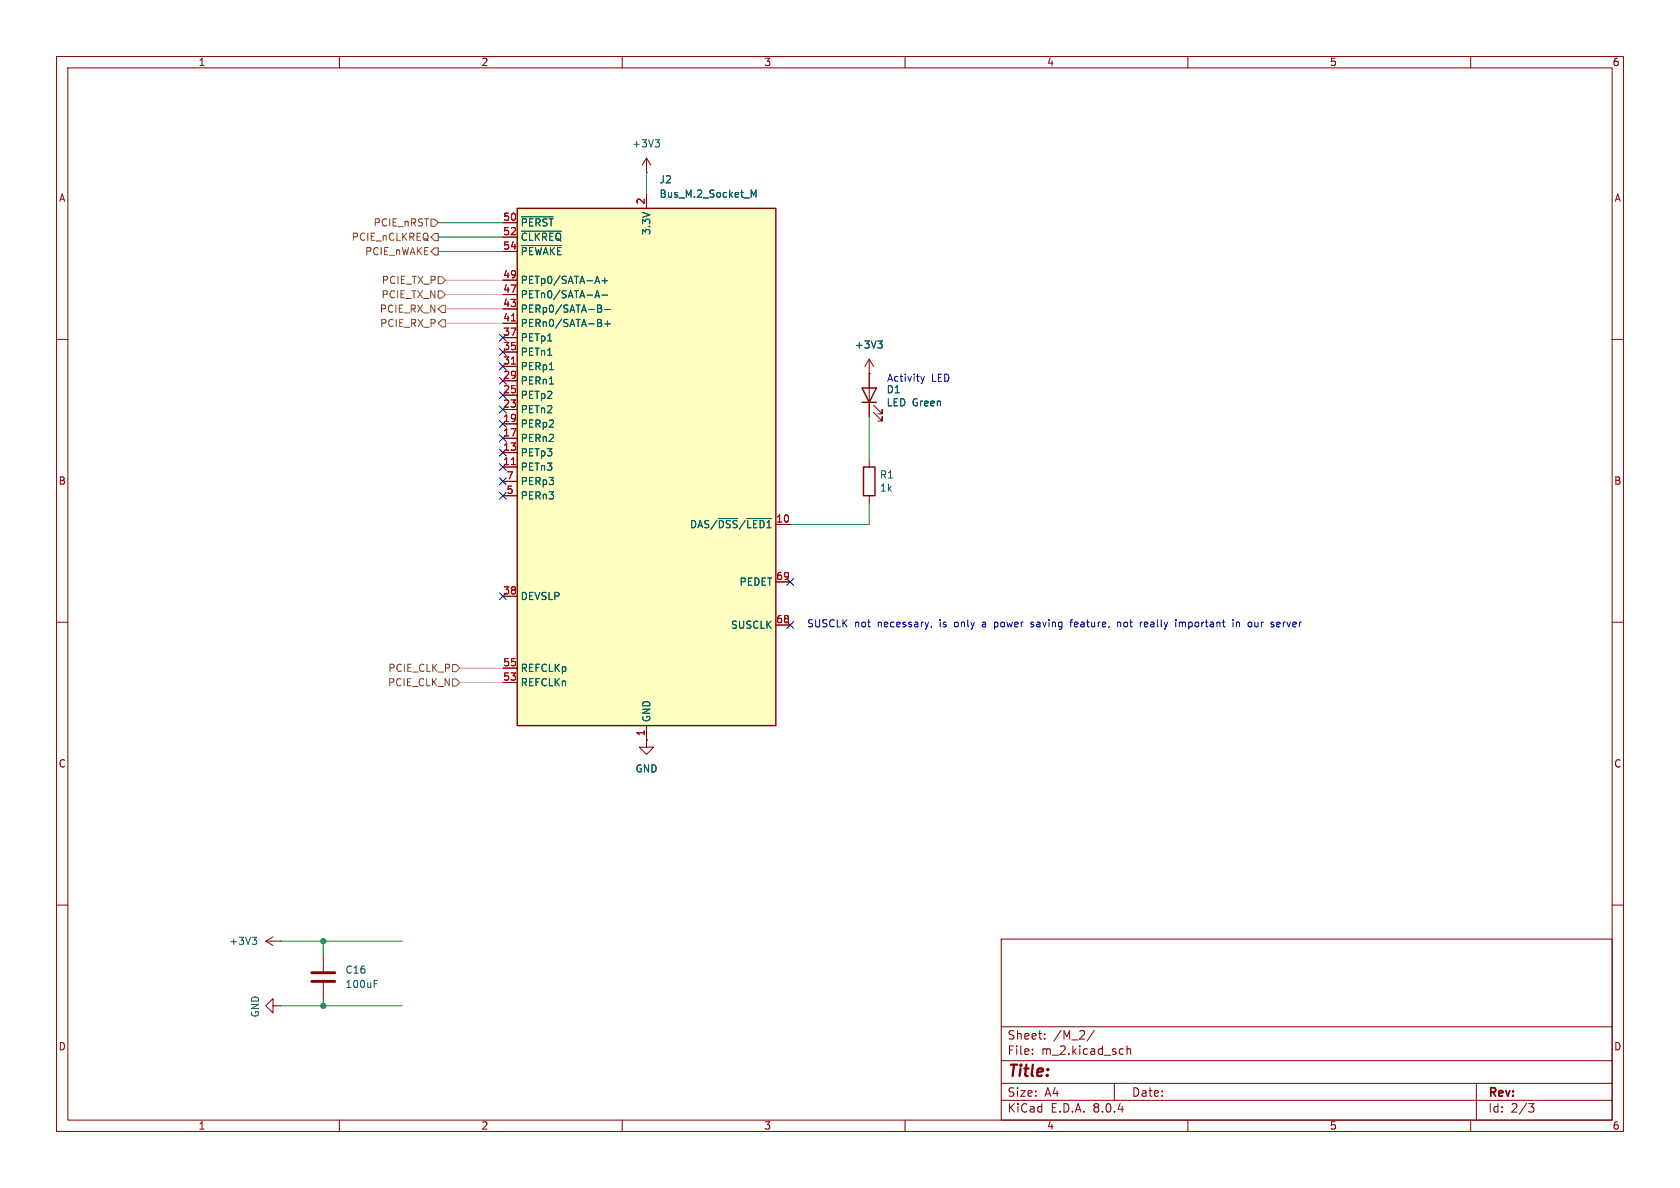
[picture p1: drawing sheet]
(kicad_sch
 (version 20231120)
 (generator "eeschema")
 (generator_version "8.0")
 (paper "A4")
 (lib_symbols
  (symbol "Connector:Bus_M.2_Socket_M" (exclude_from_sim no) (in_bom yes) (on_board yes)
   (property "Reference" "J" (at -22.86 46.99 0) (effects (font (size 1.27 1.27)) (justify left)))
   (property "Value" "Bus_M.2_Socket_M" (at 16.51 46.99 0) (effects (font (size 1.27 1.27))))
   (property "Footprint" "" (at 0 26.67 0) (effects (font (size 1.27 1.27)) (hide yes)))
   (property "Datasheet" "http://read.pudn.com/downloads794/doc/project/3133918/PCIe_M.2_Electromechanical_Spec_Rev1.0_Final_11012013_RS_Clean.pdf#page=155" (at 0 26.67 0) (effects (font (size 1.27 1.27)) (hide yes)))
   (property "Description" "M.2 Socket 3 Mechanical Key M" (at 0 0 0) (effects (font (size 1.27 1.27)) (hide yes)))
   (symbol "Bus_M.2_Socket_M_0_1"
    (rectangle (start -22.86 45.72) (end 22.86 -45.72) (stroke (width 0.254) (type default)) (fill (type background))))
   (symbol "Bus_M.2_Socket_M_1_1"
    (pin power_in line (at 0 -48.26 90) (length 2.54) (name "GND" (effects (font (size 1.27 1.27)))) (number "1" (effects (font (size 1.27 1.27)))))
    (pin bidirectional line (at 25.4 -10.16 180) (length 2.54) (name "DAS/~{DSS}/~{LED1}" (effects (font (size 1.27 1.27)))) (number "10" (effects (font (size 1.27 1.27)))))
    (pin output line (at -25.4 0 0) (length 2.54) (name "PETn3" (effects (font (size 1.27 1.27)))) (number "11" (effects (font (size 1.27 1.27)))))
    (pin passive line (at 0 48.26 270) (length 2.54) hide (name "3.3V" (effects (font (size 1.27 1.27)))) (number "12" (effects (font (size 1.27 1.27)))))
    (pin output line (at -25.4 2.54 0) (length 2.54) (name "PETp3" (effects (font (size 1.27 1.27)))) (number "13" (effects (font (size 1.27 1.27)))))
    (pin passive line (at 0 48.26 270) (length 2.54) hide (name "3.3V" (effects (font (size 1.27 1.27)))) (number "14" (effects (font (size 1.27 1.27)))))
    (pin passive line (at 0 -48.26 90) (length 2.54) hide (name "GND" (effects (font (size 1.27 1.27)))) (number "15" (effects (font (size 1.27 1.27)))))
    (pin passive line (at 0 48.26 270) (length 2.54) hide (name "3.3V" (effects (font (size 1.27 1.27)))) (number "16" (effects (font (size 1.27 1.27)))))
    (pin input line (at -25.4 5.08 0) (length 2.54) (name "PERn2" (effects (font (size 1.27 1.27)))) (number "17" (effects (font (size 1.27 1.27)))))
    (pin passive line (at 0 48.26 270) (length 2.54) hide (name "3.3V" (effects (font (size 1.27 1.27)))) (number "18" (effects (font (size 1.27 1.27)))))
    (pin input line (at -25.4 7.62 0) (length 2.54) (name "PERp2" (effects (font (size 1.27 1.27)))) (number "19" (effects (font (size 1.27 1.27)))))
    (pin power_in line (at 0 48.26 270) (length 2.54) (name "3.3V" (effects (font (size 1.27 1.27)))) (number "2" (effects (font (size 1.27 1.27)))))
    (pin no_connect line (at 22.86 2.54 180) (length 2.54) hide (name "NC" (effects (font (size 1.27 1.27)))) (number "20" (effects (font (size 1.27 1.27)))))
    (pin passive line (at 0 -48.26 90) (length 2.54) hide (name "GND" (effects (font (size 1.27 1.27)))) (number "21" (effects (font (size 1.27 1.27)))))
    (pin no_connect line (at 22.86 5.08 180) (length 2.54) hide (name "NC" (effects (font (size 1.27 1.27)))) (number "22" (effects (font (size 1.27 1.27)))))
    (pin output line (at -25.4 10.16 0) (length 2.54) (name "PETn2" (effects (font (size 1.27 1.27)))) (number "23" (effects (font (size 1.27 1.27)))))
    (pin no_connect line (at 22.86 7.62 180) (length 2.54) hide (name "NC" (effects (font (size 1.27 1.27)))) (number "24" (effects (font (size 1.27 1.27)))))
    (pin output line (at -25.4 12.7 0) (length 2.54) (name "PETp2" (effects (font (size 1.27 1.27)))) (number "25" (effects (font (size 1.27 1.27)))))
    (pin no_connect line (at 22.86 10.16 180) (length 2.54) hide (name "NC" (effects (font (size 1.27 1.27)))) (number "26" (effects (font (size 1.27 1.27)))))
    (pin passive line (at 0 -48.26 90) (length 2.54) hide (name "GND" (effects (font (size 1.27 1.27)))) (number "27" (effects (font (size 1.27 1.27)))))
    (pin no_connect line (at 22.86 12.7 180) (length 2.54) hide (name "NC" (effects (font (size 1.27 1.27)))) (number "28" (effects (font (size 1.27 1.27)))))
    (pin input line (at -25.4 15.24 0) (length 2.54) (name "PERn1" (effects (font (size 1.27 1.27)))) (number "29" (effects (font (size 1.27 1.27)))))
    (pin passive line (at 0 -48.26 90) (length 2.54) hide (name "GND" (effects (font (size 1.27 1.27)))) (number "3" (effects (font (size 1.27 1.27)))))
    (pin no_connect line (at 22.86 15.24 180) (length 2.54) hide (name "NC" (effects (font (size 1.27 1.27)))) (number "30" (effects (font (size 1.27 1.27)))))
    (pin input line (at -25.4 17.78 0) (length 2.54) (name "PERp1" (effects (font (size 1.27 1.27)))) (number "31" (effects (font (size 1.27 1.27)))))
    (pin no_connect line (at 22.86 17.78 180) (length 2.54) hide (name "NC" (effects (font (size 1.27 1.27)))) (number "32" (effects (font (size 1.27 1.27)))))
    (pin passive line (at 0 -48.26 90) (length 2.54) hide (name "GND" (effects (font (size 1.27 1.27)))) (number "33" (effects (font (size 1.27 1.27)))))
    (pin no_connect line (at 22.86 20.32 180) (length 2.54) hide (name "NC" (effects (font (size 1.27 1.27)))) (number "34" (effects (font (size 1.27 1.27)))))
    (pin output line (at -25.4 20.32 0) (length 2.54) (name "PETn1" (effects (font (size 1.27 1.27)))) (number "35" (effects (font (size 1.27 1.27)))))
    (pin no_connect line (at 22.86 22.86 180) (length 2.54) hide (name "NC" (effects (font (size 1.27 1.27)))) (number "36" (effects (font (size 1.27 1.27)))))
    (pin output line (at -25.4 22.86 0) (length 2.54) (name "PETp1" (effects (font (size 1.27 1.27)))) (number "37" (effects (font (size 1.27 1.27)))))
    (pin output line (at -25.4 -22.86 0) (length 2.54) (name "DEVSLP" (effects (font (size 1.27 1.27)))) (number "38" (effects (font (size 1.27 1.27)))))
    (pin passive line (at 0 -48.26 90) (length 2.54) hide (name "GND" (effects (font (size 1.27 1.27)))) (number "39" (effects (font (size 1.27 1.27)))))
    (pin passive line (at 0 48.26 270) (length 2.54) hide (name "3.3V" (effects (font (size 1.27 1.27)))) (number "4" (effects (font (size 1.27 1.27)))))
    (pin no_connect line (at 22.86 25.4 180) (length 2.54) hide (name "NC" (effects (font (size 1.27 1.27)))) (number "40" (effects (font (size 1.27 1.27)))))
    (pin input line (at -25.4 25.4 0) (length 2.54) (name "PERn0/SATA-B+" (effects (font (size 1.27 1.27)))) (number "41" (effects (font (size 1.27 1.27)))))
    (pin no_connect line (at 22.86 27.94 180) (length 2.54) hide (name "NC" (effects (font (size 1.27 1.27)))) (number "42" (effects (font (size 1.27 1.27)))))
    (pin input line (at -25.4 27.94 0) (length 2.54) (name "PERp0/SATA-B-" (effects (font (size 1.27 1.27)))) (number "43" (effects (font (size 1.27 1.27)))))
    (pin no_connect line (at 22.86 30.48 180) (length 2.54) hide (name "NC" (effects (font (size 1.27 1.27)))) (number "44" (effects (font (size 1.27 1.27)))))
    (pin passive line (at 0 -48.26 90) (length 2.54) hide (name "GND" (effects (font (size 1.27 1.27)))) (number "45" (effects (font (size 1.27 1.27)))))
    (pin no_connect line (at 22.86 33.02 180) (length 2.54) hide (name "NC" (effects (font (size 1.27 1.27)))) (number "46" (effects (font (size 1.27 1.27)))))
    (pin output line (at -25.4 30.48 0) (length 2.54) (name "PETn0/SATA-A-" (effects (font (size 1.27 1.27)))) (number "47" (effects (font (size 1.27 1.27)))))
    (pin no_connect line (at 22.86 35.56 180) (length 2.54) hide (name "NC" (effects (font (size 1.27 1.27)))) (number "48" (effects (font (size 1.27 1.27)))))
    (pin output line (at -25.4 33.02 0) (length 2.54) (name "PETp0/SATA-A+" (effects (font (size 1.27 1.27)))) (number "49" (effects (font (size 1.27 1.27)))))
    (pin input line (at -25.4 -5.08 0) (length 2.54) (name "PERn3" (effects (font (size 1.27 1.27)))) (number "5" (effects (font (size 1.27 1.27)))))
    (pin output line (at -25.4 43.18 0) (length 2.54) (name "~{PERST}" (effects (font (size 1.27 1.27)))) (number "50" (effects (font (size 1.27 1.27)))))
    (pin passive line (at 0 -48.26 90) (length 2.54) hide (name "GND" (effects (font (size 1.27 1.27)))) (number "51" (effects (font (size 1.27 1.27)))))
    (pin bidirectional line (at -25.4 40.64 0) (length 2.54) (name "~{CLKREQ}" (effects (font (size 1.27 1.27)))) (number "52" (effects (font (size 1.27 1.27)))))
    (pin output line (at -25.4 -38.1 0) (length 2.54) (name "REFCLKn" (effects (font (size 1.27 1.27)))) (number "53" (effects (font (size 1.27 1.27)))))
    (pin bidirectional line (at -25.4 38.1 0) (length 2.54) (name "~{PEWAKE}" (effects (font (size 1.27 1.27)))) (number "54" (effects (font (size 1.27 1.27)))))
    (pin output line (at -25.4 -35.56 0) (length 2.54) (name "REFCLKp" (effects (font (size 1.27 1.27)))) (number "55" (effects (font (size 1.27 1.27)))))
    (pin no_connect line (at 22.86 38.1 180) (length 2.54) hide (name "NC" (effects (font (size 1.27 1.27)))) (number "56" (effects (font (size 1.27 1.27)))))
    (pin passive line (at 0 -48.26 90) (length 2.54) hide (name "GND" (effects (font (size 1.27 1.27)))) (number "57" (effects (font (size 1.27 1.27)))))
    (pin no_connect line (at 22.86 40.64 180) (length 2.54) hide (name "NC" (effects (font (size 1.27 1.27)))) (number "58" (effects (font (size 1.27 1.27)))))
    (pin no_connect line (at 22.86 -2.54 180) (length 2.54) hide (name "NC" (effects (font (size 1.27 1.27)))) (number "6" (effects (font (size 1.27 1.27)))))
    (pin no_connect line (at 22.86 -5.08 180) (length 2.54) hide (name "NC" (effects (font (size 1.27 1.27)))) (number "67" (effects (font (size 1.27 1.27)))))
    (pin output line (at 25.4 -27.94 180) (length 2.54) (name "SUSCLK" (effects (font (size 1.27 1.27)))) (number "68" (effects (font (size 1.27 1.27)))))
    (pin passive line (at 25.4 -20.32 180) (length 2.54) (name "PEDET" (effects (font (size 1.27 1.27)))) (number "69" (effects (font (size 1.27 1.27)))))
    (pin input line (at -25.4 -2.54 0) (length 2.54) (name "PERp3" (effects (font (size 1.27 1.27)))) (number "7" (effects (font (size 1.27 1.27)))))
    (pin passive line (at 0 48.26 270) (length 2.54) hide (name "3.3V" (effects (font (size 1.27 1.27)))) (number "70" (effects (font (size 1.27 1.27)))))
    (pin passive line (at 0 -48.26 90) (length 2.54) hide (name "GND" (effects (font (size 1.27 1.27)))) (number "71" (effects (font (size 1.27 1.27)))))
    (pin passive line (at 0 48.26 270) (length 2.54) hide (name "3.3V" (effects (font (size 1.27 1.27)))) (number "72" (effects (font (size 1.27 1.27)))))
    (pin passive line (at 0 -48.26 90) (length 2.54) hide (name "GND" (effects (font (size 1.27 1.27)))) (number "73" (effects (font (size 1.27 1.27)))))
    (pin passive line (at 0 48.26 270) (length 2.54) hide (name "3.3V" (effects (font (size 1.27 1.27)))) (number "74" (effects (font (size 1.27 1.27)))))
    (pin passive line (at 0 -48.26 90) (length 2.54) hide (name "GND" (effects (font (size 1.27 1.27)))) (number "75" (effects (font (size 1.27 1.27)))))
    (pin no_connect line (at 22.86 0 180) (length 2.54) hide (name "NC" (effects (font (size 1.27 1.27)))) (number "8" (effects (font (size 1.27 1.27)))))
    (pin passive line (at 0 -48.26 90) (length 2.54) hide (name "GND" (effects (font (size 1.27 1.27)))) (number "9" (effects (font (size 1.27 1.27)))))))
  (symbol "Device:C"
   (pin_numbers hide)
   (pin_names
    (offset 0.254)) (exclude_from_sim no) (in_bom yes) (on_board yes)
   (property "Reference" "C" (at 0.635 2.54 0) (effects (font (size 1.27 1.27)) (justify left)))
   (property "Value" "C" (at 0.635 -2.54 0) (effects (font (size 1.27 1.27)) (justify left)))
   (property "Footprint" "" (at 0.9652 -3.81 0) (effects (font (size 1.27 1.27)) (hide yes)))
   (property "Datasheet" "~" (at 0 0 0) (effects (font (size 1.27 1.27)) (hide yes)))
   (property "Description" "Unpolarized capacitor" (at 0 0 0) (effects (font (size 1.27 1.27)) (hide yes)))
   (symbol "C_0_1"
    (polyline (pts (xy -2.032 -0.762) (xy 2.032 -0.762)) (stroke (width 0.508) (type default)) (fill (type none)))
    (polyline (pts (xy -2.032 0.762) (xy 2.032 0.762)) (stroke (width 0.508) (type default)) (fill (type none))))
   (symbol "C_1_1"
    (pin passive line (at 0 3.81 270) (length 2.794) (name "~" (effects (font (size 1.27 1.27)))) (number "1" (effects (font (size 1.27 1.27)))))
    (pin passive line (at 0 -3.81 90) (length 2.794) (name "~" (effects (font (size 1.27 1.27)))) (number "2" (effects (font (size 1.27 1.27)))))))
  (symbol "Device:LED"
   (pin_numbers hide)
   (pin_names
    (offset 1.016) hide) (exclude_from_sim no) (in_bom yes) (on_board yes)
   (property "Reference" "D" (at 0 2.54 0) (effects (font (size 1.27 1.27))))
   (property "Value" "LED" (at 0 -2.54 0) (effects (font (size 1.27 1.27))))
   (property "Footprint" "" (at 0 0 0) (effects (font (size 1.27 1.27)) (hide yes)))
   (property "Datasheet" "~" (at 0 0 0) (effects (font (size 1.27 1.27)) (hide yes)))
   (property "Description" "Light emitting diode" (at 0 0 0) (effects (font (size 1.27 1.27)) (hide yes)))
   (symbol "LED_0_1"
    (polyline (pts (xy -1.27 -1.27) (xy -1.27 1.27)) (stroke (width 0.254) (type default)) (fill (type none)))
    (polyline (pts (xy -1.27 0) (xy 1.27 0)) (stroke (width 0) (type default)) (fill (type none)))
    (polyline (pts (xy 1.27 -1.27) (xy 1.27 1.27) (xy -1.27 0) (xy 1.27 -1.27)) (stroke (width 0.254) (type default)) (fill (type none)))
    (polyline (pts (xy -3.048 -0.762) (xy -4.572 -2.286) (xy -3.81 -2.286) (xy -4.572 -2.286) (xy -4.572 -1.524)) (stroke (width 0) (type default)) (fill (type none)))
    (polyline (pts (xy -1.778 -0.762) (xy -3.302 -2.286) (xy -2.54 -2.286) (xy -3.302 -2.286) (xy -3.302 -1.524)) (stroke (width 0) (type default)) (fill (type none))))
   (symbol "LED_1_1"
    (pin passive line (at -3.81 0 0) (length 2.54) (name "K" (effects (font (size 1.27 1.27)))) (number "1" (effects (font (size 1.27 1.27)))))
    (pin passive line (at 3.81 0 180) (length 2.54) (name "A" (effects (font (size 1.27 1.27)))) (number "2" (effects (font (size 1.27 1.27)))))))
  (symbol "Device:R"
   (pin_numbers hide)
   (pin_names
    (offset 0)) (exclude_from_sim no) (in_bom yes) (on_board yes)
   (property "Reference" "R" (at 2.032 0 90) (effects (font (size 1.27 1.27))))
   (property "Value" "R" (at 0 0 90) (effects (font (size 1.27 1.27))))
   (property "Footprint" "" (at -1.778 0 90) (effects (font (size 1.27 1.27)) (hide yes)))
   (property "Datasheet" "~" (at 0 0 0) (effects (font (size 1.27 1.27)) (hide yes)))
   (property "Description" "Resistor" (at 0 0 0) (effects (font (size 1.27 1.27)) (hide yes)))
   (symbol "R_0_1"
    (rectangle (start -1.016 -2.54) (end 1.016 2.54) (stroke (width 0.254) (type default)) (fill (type none))))
   (symbol "R_1_1"
    (pin passive line (at 0 3.81 270) (length 1.27) (name "~" (effects (font (size 1.27 1.27)))) (number "1" (effects (font (size 1.27 1.27)))))
    (pin passive line (at 0 -3.81 90) (length 1.27) (name "~" (effects (font (size 1.27 1.27)))) (number "2" (effects (font (size 1.27 1.27)))))))
  (symbol "power:+3V3"
   (power)
   (pin_numbers hide)
   (pin_names
    (offset 0) hide) (exclude_from_sim no) (in_bom yes) (on_board yes)
   (property "Reference" "#PWR" (at 0 -3.81 0) (effects (font (size 1.27 1.27)) (hide yes)))
   (property "Value" "+3V3" (at 0 3.556 0) (effects (font (size 1.27 1.27))))
   (property "Footprint" "" (at 0 0 0) (effects (font (size 1.27 1.27)) (hide yes)))
   (property "Datasheet" "" (at 0 0 0) (effects (font (size 1.27 1.27)) (hide yes)))
   (property "Description" "Power symbol creates a global label with name \"+3V3\"" (at 0 0 0) (effects (font (size 1.27 1.27)) (hide yes)))
   (symbol "+3V3_0_1"
    (polyline (pts (xy -0.762 1.27) (xy 0 2.54)) (stroke (width 0) (type default)) (fill (type none)))
    (polyline (pts (xy 0 0) (xy 0 2.54)) (stroke (width 0) (type default)) (fill (type none)))
    (polyline (pts (xy 0 2.54) (xy 0.762 1.27)) (stroke (width 0) (type default)) (fill (type none))))
   (symbol "+3V3_1_1"
    (pin power_in line (at 0 0 90) (length 0) (name "~" (effects (font (size 1.27 1.27)))) (number "1" (effects (font (size 1.27 1.27)))))))
  (symbol "power:GND"
   (power)
   (pin_numbers hide)
   (pin_names
    (offset 0) hide) (exclude_from_sim no) (in_bom yes) (on_board yes)
   (property "Reference" "#PWR" (at 0 -6.35 0) (effects (font (size 1.27 1.27)) (hide yes)))
   (property "Value" "GND" (at 0 -3.81 0) (effects (font (size 1.27 1.27))))
   (property "Footprint" "" (at 0 0 0) (effects (font (size 1.27 1.27)) (hide yes)))
   (property "Datasheet" "" (at 0 0 0) (effects (font (size 1.27 1.27)) (hide yes)))
   (property "Description" "Power symbol creates a global label with name \"GND\" , ground" (at 0 0 0) (effects (font (size 1.27 1.27)) (hide yes)))
   (symbol "GND_0_1"
    (polyline (pts (xy 0 0) (xy 0 -1.27) (xy 1.27 -1.27) (xy 0 -2.54) (xy -1.27 -1.27) (xy 0 -1.27)) (stroke (width 0) (type default)) (fill (type none))))
   (symbol "GND_1_1"
    (pin power_in line (at 0 0 270) (length 0) (name "~" (effects (font (size 1.27 1.27)))) (number "1" (effects (font (size 1.27 1.27))))))))
 (junction
  (at 57.15 166.37)
  (diameter 0)
  (color 0 0 0 0))
 (junction
  (at 57.15 177.8)
  (diameter 0)
  (color 0 0 0 0))
 (no_connect
  (at 88.9 67.31))
 (no_connect
  (at 88.9 105.41))
 (no_connect
  (at 88.9 74.93))
 (no_connect
  (at 88.9 64.77))
 (no_connect
  (at 88.9 59.69))
 (no_connect
  (at 88.9 85.09))
 (no_connect
  (at 88.9 82.55))
 (no_connect
  (at 88.9 77.47))
 (no_connect
  (at 88.9 72.39))
 (no_connect
  (at 88.9 62.23))
 (no_connect
  (at 139.7 102.87))
 (no_connect
  (at 88.9 80.01))
 (no_connect
  (at 139.7 110.49))
 (no_connect
  (at 88.9 87.63))
 (no_connect
  (at 88.9 69.85))
 (wire
  (pts (xy 139.7 92.71) (xy 153.67 92.71))
  (stroke (width 0) (type default)))
 (wire
  (pts (xy 78.74 52.07) (xy 88.9 52.07))
  (stroke (width 0) (type default)))
 (wire
  (pts (xy 78.74 54.61) (xy 88.9 54.61))
  (stroke (width 0) (type default)))
 (wire
  (pts (xy 57.15 176.53) (xy 57.15 177.8))
  (stroke (width 0) (type default)))
 (wire
  (pts (xy 78.74 49.53) (xy 88.9 49.53))
  (stroke (width 0) (type default)))
 (wire
  (pts (xy 57.15 166.37) (xy 57.15 168.91))
  (stroke (width 0) (type default)))
 (wire
  (pts (xy 153.67 73.66) (xy 153.67 81.28))
  (stroke (width 0) (type default)))
 (wire
  (pts (xy 78.74 57.15) (xy 88.9 57.15))
  (stroke (width 0) (type default)))
 (wire
  (pts (xy 49.53 166.37) (xy 57.15 166.37))
  (stroke (width 0) (type default)))
 (wire
  (pts (xy 114.3 30.48) (xy 114.3 34.29))
  (stroke (width 0) (type default)))
 (wire
  (pts (xy 49.53 177.8) (xy 57.15 177.8))
  (stroke (width 0) (type default)))
 (wire
  (pts (xy 81.28 120.65) (xy 88.9 120.65))
  (stroke (width 0) (type default)))
 (wire
  (pts (xy 57.15 177.8) (xy 71.12 177.8))
  (stroke (width 0) (type default)))
 (wire
  (pts (xy 57.15 166.37) (xy 71.12 166.37))
  (stroke (width 0) (type default)))
 (wire
  (pts (xy 77.47 44.45) (xy 88.9 44.45))
  (stroke (width 0) (type default)))
 (wire
  (pts (xy 77.47 41.91) (xy 88.9 41.91))
  (stroke (width 0) (type default)))
 (wire
  (pts (xy 81.28 118.11) (xy 88.9 118.11))
  (stroke (width 0) (type default)))
 (wire
  (pts (xy 153.67 92.71) (xy 153.67 88.9))
  (stroke (width 0) (type default)))
 (wire
  (pts (xy 77.47 39.37) (xy 88.9 39.37))
  (stroke (width 0) (type default)))
 (text "SUSCLK not necessary, is only a power saving feature, not really important in our server\n"
  (exclude_from_sim no)
  (at 186.436 110.49 0)
  (effects (font (size 1.27 1.27))))
 (text "Activity LED"
  (exclude_from_sim no)
  (at 156.718 67.818 0)
  (effects (font (size 1.27 1.27)) (justify left bottom)))
 (hierarchical_label "PCIE_TX_P"
  (shape input)
  (at 78.74 49.53 180)
  (fields_autoplaced yes)
  (effects (font (size 1.27 1.27)) (justify right)))
 (hierarchical_label "PCIE_CLK_N"
  (shape input)
  (at 81.28 120.65 180)
  (fields_autoplaced yes)
  (effects (font (size 1.27 1.27)) (justify right)))
 (hierarchical_label "PCIE_nCLKREQ"
  (shape output)
  (at 77.47 41.91 180)
  (fields_autoplaced yes)
  (effects (font (size 1.27 1.27)) (justify right)))
 (hierarchical_label "PCIE_RX_P"
  (shape output)
  (at 78.74 57.15 180)
  (fields_autoplaced yes)
  (effects (font (size 1.27 1.27)) (justify right)))
 (hierarchical_label "PCIE_TX_N"
  (shape input)
  (at 78.74 52.07 180)
  (fields_autoplaced yes)
  (effects (font (size 1.27 1.27)) (justify right)))
 (hierarchical_label "PCIE_RX_N"
  (shape output)
  (at 78.74 54.61 180)
  (fields_autoplaced yes)
  (effects (font (size 1.27 1.27)) (justify right)))
 (hierarchical_label "PCIE_nWAKE"
  (shape output)
  (at 77.47 44.45 180)
  (fields_autoplaced yes)
  (effects (font (size 1.27 1.27)) (justify right)))
 (hierarchical_label "PCIE_nRST"
  (shape input)
  (at 77.47 39.37 180)
  (fields_autoplaced yes)
  (effects (font (size 1.27 1.27)) (justify right)))
 (hierarchical_label "PCIE_CLK_P"
  (shape input)
  (at 81.28 118.11 180)
  (fields_autoplaced yes)
  (effects (font (size 1.27 1.27)) (justify right)))
 (symbol
  (lib_id "Device:C")
  (at 57.15 172.72 0)
  (unit 1)
  (exclude_from_sim no)
  (in_bom yes)
  (on_board yes)
  (dnp no)
  (fields_autoplaced yes)
  (property "Reference" "C16" (at 60.96 171.4499 0) (effects (font (size 1.27 1.27)) (justify left)))
  (property "Value" "100uF" (at 60.96 173.9899 0) (effects (font (size 1.27 1.27)) (justify left)))
  (property "Footprint" "Capacitor_SMD:C_1210_3225Metric" (at 58.1152 176.53 0) (effects (font (size 1.27 1.27)) (hide yes)))
  (property "Datasheet" "~" (at 57.15 172.72 0) (effects (font (size 1.27 1.27)) (hide yes)))
  (property "Description" "Unpolarized capacitor" (at 57.15 172.72 0) (effects (font (size 1.27 1.27)) (hide yes)))
  (pin "1")
  (pin "2"))
 (symbol
  (lib_id "power:GND")
  (at 114.3 130.81 0)
  (unit 1)
  (exclude_from_sim no)
  (in_bom yes)
  (on_board yes)
  (dnp no)
  (fields_autoplaced yes)
  (property "Reference" "#PWR042" (at 114.3 137.16 0) (effects (font (size 1.27 1.27)) (hide yes)))
  (property "Value" "GND" (at 114.3 135.89 0) (effects (font (size 1.27 1.27))))
  (property "Footprint" "" (at 114.3 130.81 0) (effects (font (size 1.27 1.27)) (hide yes)))
  (property "Datasheet" "" (at 114.3 130.81 0) (effects (font (size 1.27 1.27)) (hide yes)))
  (property "Description" "Power symbol creates a global label with name \"GND\" , ground" (at 114.3 130.81 0) (effects (font (size 1.27 1.27)) (hide yes)))
  (pin "1"))
 (symbol
  (lib_id "power:+3V3")
  (at 153.67 66.04 0)
  (unit 1)
  (exclude_from_sim no)
  (in_bom yes)
  (on_board yes)
  (dnp no)
  (fields_autoplaced yes)
  (property "Reference" "#PWR041" (at 153.67 69.85 0) (effects (font (size 1.27 1.27)) (hide yes)))
  (property "Value" "+3V3" (at 153.67 60.96 0) (effects (font (size 1.27 1.27))))
  (property "Footprint" "" (at 153.67 66.04 0) (effects (font (size 1.27 1.27)) (hide yes)))
  (property "Datasheet" "" (at 153.67 66.04 0) (effects (font (size 1.27 1.27)) (hide yes)))
  (property "Description" "Power symbol creates a global label with name \"+3V3\"" (at 153.67 66.04 0) (effects (font (size 1.27 1.27)) (hide yes)))
  (pin "1"))
 (symbol
  (lib_id "power:+3V3")
  (at 49.53 166.37 90)
  (unit 1)
  (exclude_from_sim no)
  (in_bom yes)
  (on_board yes)
  (dnp no)
  (fields_autoplaced yes)
  (property "Reference" "#PWR019" (at 53.34 166.37 0) (effects (font (size 1.27 1.27)) (hide yes)))
  (property "Value" "+3V3" (at 45.72 166.3699 90) (effects (font (size 1.27 1.27)) (justify left)))
  (property "Footprint" "" (at 49.53 166.37 0) (effects (font (size 1.27 1.27)) (hide yes)))
  (property "Datasheet" "" (at 49.53 166.37 0) (effects (font (size 1.27 1.27)) (hide yes)))
  (property "Description" "Power symbol creates a global label with name \"+3V3\"" (at 49.53 166.37 0) (effects (font (size 1.27 1.27)) (hide yes)))
  (pin "1"))
 (symbol
  (lib_id "power:+3V3")
  (at 114.3 30.48 0)
  (unit 1)
  (exclude_from_sim no)
  (in_bom yes)
  (on_board yes)
  (dnp no)
  (fields_autoplaced yes)
  (property "Reference" "#PWR040" (at 114.3 34.29 0) (effects (font (size 1.27 1.27)) (hide yes)))
  (property "Value" "+3V3" (at 114.3 25.4 0) (effects (font (size 1.27 1.27))))
  (property "Footprint" "" (at 114.3 30.48 0) (effects (font (size 1.27 1.27)) (hide yes)))
  (property "Datasheet" "" (at 114.3 30.48 0) (effects (font (size 1.27 1.27)) (hide yes)))
  (property "Description" "Power symbol creates a global label with name \"+3V3\"" (at 114.3 30.48 0) (effects (font (size 1.27 1.27)) (hide yes)))
  (pin "1"))
 (symbol
  (lib_id "Device:R")
  (at 153.67 85.09 0)
  (unit 1)
  (exclude_from_sim no)
  (in_bom yes)
  (on_board yes)
  (dnp no)
  (property "Reference" "R1" (at 155.448 83.9216 0) (effects (font (size 1.27 1.27)) (justify left)))
  (property "Value" "1k" (at 155.448 86.233 0) (effects (font (size 1.27 1.27)) (justify left)))
  (property "Footprint" "Resistor_SMD:R_0805_2012Metric" (at 151.892 85.09 90) (effects (font (size 1.27 1.27)) (hide yes)))
  (property "Datasheet" "https://fscdn.rohm.com/en/products/databook/datasheet/passive/resistor/chip_resistor/mcr-e.pdf" (at 153.67 85.09 0) (effects (font (size 1.27 1.27)) (hide yes)))
  (property "Description" "" (at 153.67 85.09 0) (effects (font (size 1.27 1.27)) (hide yes)))
  (property "Field4" "Farnell" (at 153.67 85.09 0) (effects (font (size 1.27 1.27)) (hide yes)))
  (property "Field5" "9239235" (at 153.67 85.09 0) (effects (font (size 1.27 1.27)) (hide yes)))
  (property "Field7" "KOA EUROPE GMBH" (at 153.67 85.09 0) (effects (font (size 1.27 1.27)) (hide yes)))
  (property "Field6" "RK73H1ETTP1001F" (at 153.67 85.09 0) (effects (font (size 1.27 1.27)) (hide yes)))
  (property "Part Description" "Resistor 1K M1005 1% 63mW" (at 153.67 85.09 0) (effects (font (size 1.27 1.27)) (hide yes)))
  (property "Field8" "125049511" (at 153.67 85.09 0) (effects (font (size 1.27 1.27)) (hide yes)))
  (pin "1")
  (pin "2"))
 (symbol
  (lib_id "power:GND")
  (at 49.53 177.8 270)
  (unit 1)
  (exclude_from_sim no)
  (in_bom yes)
  (on_board yes)
  (dnp no)
  (property "Reference" "#PWR031" (at 43.18 177.8 0) (effects (font (size 1.27 1.27)) (hide yes)))
  (property "Value" "GND" (at 45.1358 177.927 0) (effects (font (size 1.27 1.27))))
  (property "Footprint" "" (at 49.53 177.8 0) (effects (font (size 1.27 1.27)) (hide yes)))
  (property "Datasheet" "" (at 49.53 177.8 0) (effects (font (size 1.27 1.27)) (hide yes)))
  (property "Description" "Power symbol creates a global label with name \"GND\" , ground" (at 49.53 177.8 0) (effects (font (size 1.27 1.27)) (hide yes)))
  (pin "1"))
 (symbol
  (lib_id "Connector:Bus_M.2_Socket_M")
  (at 114.3 82.55 0)
  (unit 1)
  (exclude_from_sim no)
  (in_bom yes)
  (on_board yes)
  (dnp no)
  (fields_autoplaced yes)
  (property "Reference" "J2" (at 116.4941 31.75 0) (effects (font (size 1.27 1.27)) (justify left)))
  (property "Value" "Bus_M.2_Socket_M" (at 116.4941 34.29 0) (effects (font (size 1.27 1.27)) (justify left)))
  (property "Footprint" "CM5IO:M.2 M Key socket" (at 114.3 55.88 0) (effects (font (size 1.27 1.27)) (hide yes)))
  (property "Datasheet" "http://read.pudn.com/downloads794/doc/project/3133918/PCIe_M.2_Electromechanical_Spec_Rev1.0_Final_11012013_RS_Clean.pdf#page=155" (at 114.3 55.88 0) (effects (font (size 1.27 1.27)) (hide yes)))
  (property "Description" "M.2 Socket 3 Mechanical Key M" (at 114.3 82.55 0) (effects (font (size 1.27 1.27)) (hide yes)))
  (pin "34")
  (pin "52")
  (pin "57")
  (pin "16")
  (pin "2")
  (pin "49")
  (pin "58")
  (pin "4")
  (pin "67")
  (pin "68")
  (pin "69")
  (pin "1")
  (pin "17")
  (pin "15")
  (pin "11")
  (pin "71")
  (pin "14")
  (pin "32")
  (pin "33")
  (pin "54")
  (pin "56")
  (pin "35")
  (pin "6")
  (pin "10")
  (pin "29")
  (pin "30")
  (pin "31")
  (pin "7")
  (pin "70")
  (pin "46")
  (pin "72")
  (pin "42")
  (pin "36")
  (pin "18")
  (pin "12")
  (pin "41")
  (pin "25")
  (pin "73")
  (pin "74")
  (pin "39")
  (pin "50")
  (pin "13")
  (pin "43")
  (pin "22")
  (pin "20")
  (pin "28")
  (pin "3")
  (pin "37")
  (pin "27")
  (pin "44")
  (pin "40")
  (pin "45")
  (pin "24")
  (pin "48")
  (pin "51")
  (pin "53")
  (pin "21")
  (pin "47")
  (pin "19")
  (pin "55")
  (pin "5")
  (pin "23")
  (pin "26")
  (pin "38")
  (pin "9")
  (pin "8")
  (pin "75"))
 (symbol
  (lib_id "Device:LED")
  (at 153.67 69.85 90)
  (unit 1)
  (exclude_from_sim no)
  (in_bom yes)
  (on_board yes)
  (dnp no)
  (property "Reference" "D1" (at 156.6418 68.8594 90) (effects (font (size 1.27 1.27)) (justify right)))
  (property "Value" "LED Green" (at 156.6418 71.1708 90) (effects (font (size 1.27 1.27)) (justify right)))
  (property "Footprint" "LED_SMD:LED_0603_1608Metric" (at 153.67 69.85 0) (effects (font (size 1.27 1.27)) (hide yes)))
  (property "Datasheet" "http://optoelectronics.liteon.com/upload/download/DS22-2000-226/LTST-S270KGKT.pdf" (at 153.67 69.85 0) (effects (font (size 1.27 1.27)) (hide yes)))
  (property "Description" "Activity LED" (at 153.67 69.85 0) (effects (font (size 1.27 1.27)) (hide yes)))
  (property "Field4" "Digikey " (at 153.67 69.85 0) (effects (font (size 1.27 1.27)) (hide yes)))
  (property "Field5" "LTST-S270KGKT" (at 153.67 69.85 0) (effects (font (size 1.27 1.27)) (hide yes)))
  (property "Field6" "SML-A12M8TT86N" (at 153.67 69.85 0) (effects (font (size 1.27 1.27)) (hide yes)))
  (property "Field7" "Rohm" (at 153.67 69.85 0) (effects (font (size 1.27 1.27)) (hide yes)))
  (property "Field8" "650263301" (at 153.67 69.85 0) (effects (font (size 1.27 1.27)) (hide yes)))
  (property "Part Description" "	Green 572nm LED Indication - Discrete 2.2V 2-SMD, No Lead" (at 153.67 69.85 0) (effects (font (size 1.27 1.27)) (hide yes)))
  (pin "1")
  (pin "2")))
